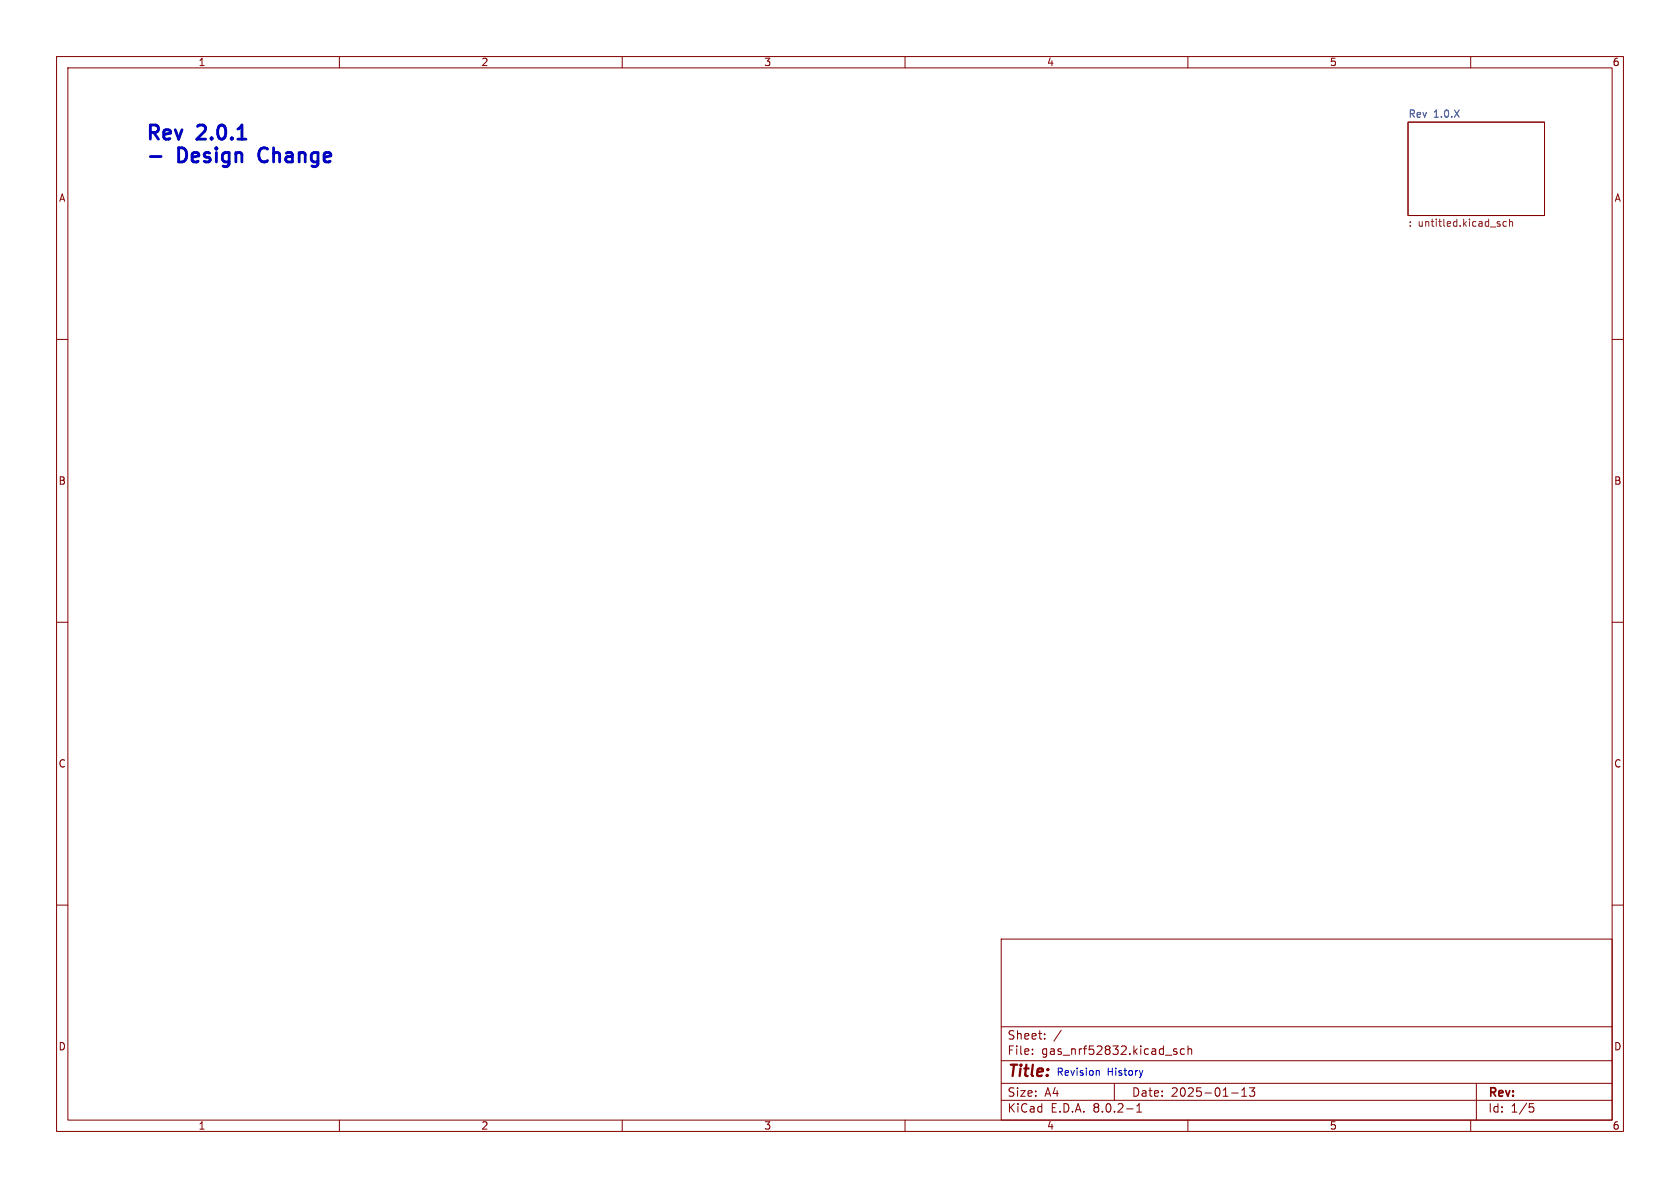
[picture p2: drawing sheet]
<svg xmlns="http://www.w3.org/2000/svg" width="297mm" height="210mm" viewBox="0 0 297 210" stroke-linecap="round" stroke-linejoin="round" font-family="sans-serif">
<g fill="none" stroke="#840000" stroke-width=".18">
<path d="M10 10h277v190h-277zM12 12h273v186h-273zM60 10v2M110 10v2M160 10v2M210 10v2M260 10v2M248.9 21.6h24.1v16.5h-24.1zM10 60h2M285 60h2M10 110h2M285 110h2"/>
<path d="M10 160h2M285 160h2M177 166h108v32h-108zM60 198v2M110 198v2M160 198v2M177 194.5h108M177 191.5h108M177 187.5h108M177 181.5h108M182.5 186.3v.1M182.5 185.5v.1"/>
<path d="M184.7 183.6v.1M184.7 182.8v.1M187.6 182.1l-1.3 2M197 191.5v3M199.2 196h1.1M201 196.6h.8M201 195.5l.4-.4v1.5M208 185.5l-.3-.1-.2 .2v.2l.5 .2v.3h-.5M209.4 185.5l-.4-.1-.3 .3v.4l.1 .2h.6M210 198v2M210 185.5l.2-.1 .4 .1 .1 .9M210 184.9v1.5"/>
<path d="M217.7 193.2h1.2M219.5 193.8h.9M219.5 192.7l.5-.4v1.5M220.9 192.3h.9l-.5 .6 .4 .1v.7l-.2 .1h-.4l-.2-.1M260 198v2M261 191.5v6.5M270.4 195.1h.7M270.5 195.7h.4l.3 .3-.2 .5-.5 .1"/>
</g>
<path d="M266.3 39.2h-.3l-.3 .2 .1 .5h.5M266.9 39.3l.1-.1h.3l.1 .8M266.9 38.7v1.3" fill="none" stroke="#725600" stroke-width=".18"/>
<path d="M193.9 189.3h.4v.8M202 189.2l-.3 .9" fill="none" stroke="#0000c2" stroke-width=".18"/>
<path d="M26.6 27.7h1.9M42.1 24.6h1.4M46 26.5a1.74 1.74 0 0 0 0 1.8" fill="none" stroke="#0000c2" stroke-width=".5"/>
<g font-size="3.5" fill="#0000c2">
<text x="25.7" y="24.9">Rev</text>
<text x="31.7" y="29">Design</text>
<text x="35.1" y="24.9">2.0.1</text>
<text x="46.9" y="29">Change</text>
</g>
<text font-size="2.8" fill="#840000" x="178" y="190.9">Title:</text>
<g font-size="2.1" fill="#840000">
<text x="178" y="184">Sheet:</text>
<text x="178" y="186.7">File:</text>
<text x="184.1" y="186.7">gas_nrf52832.kicad_sch</text>
<text x="178" y="196.9">KiCad</text>
<text x="178" y="194.1">Size:</text>
<text x="184.7" y="194.1">A4</text>
<text x="185.7" y="196.9">E.D.A.</text>
<text x="193.3" y="196.9">8.0.2-1</text>
<text x="200" y="194.1">Date:</text>
<text x="207" y="194.1">2025-01-13</text>
<text x="263" y="194.3">Rev:</text>
<text x="263" y="196.9">Id:</text>
<text x="267.1" y="196.9">1/5</text>
</g>
<g font-size="1.8" fill="#840000">
<text x="35" y="11.9">1</text>
<text x="85" y="11.9">2</text>
<text x="135" y="11.9">3</text>
<text x="185" y="11.9">4</text>
<text x="235" y="11.9">5</text>
<text x="285" y="11.9">6</text>
<text x="10.3" y="35.9">A</text>
<text x="285.3" y="35.9">A</text>
<text x="10.3" y="85.9">B</text>
<text x="285.3" y="85.9">B</text>
<text x="10.3" y="135.9">C</text>
<text x="285.3" y="135.9">C</text>
<text x="10.3" y="185.9">D</text>
<text x="285.3" y="185.9">D</text>
<text x="35" y="199.9">1</text>
<text x="85" y="199.9">2</text>
<text x="135" y="199.9">3</text>
<text x="185" y="199.9">4</text>
<text x="235" y="199.9">5</text>
<text x="285" y="199.9">6</text>
</g>
<g font-size="1.8" fill="#006464">
<text x="248.9" y="20.9">Rev</text>
<text x="253.4" y="20.9">1.0.X</text>
</g>
<g font-size="1.8" fill="#725600">
<text x="248.9" y="40.4">þÿÓ Ç| :</text>
<text x="250.7" y="40.4">untitled.kicad_sch</text>
</g>
<g font-size="1.8" fill="#0000c2">
<text x="186.7" y="190.2">Revision</text>
<text x="195.7" y="190.2">History</text>
</g>
</svg>
